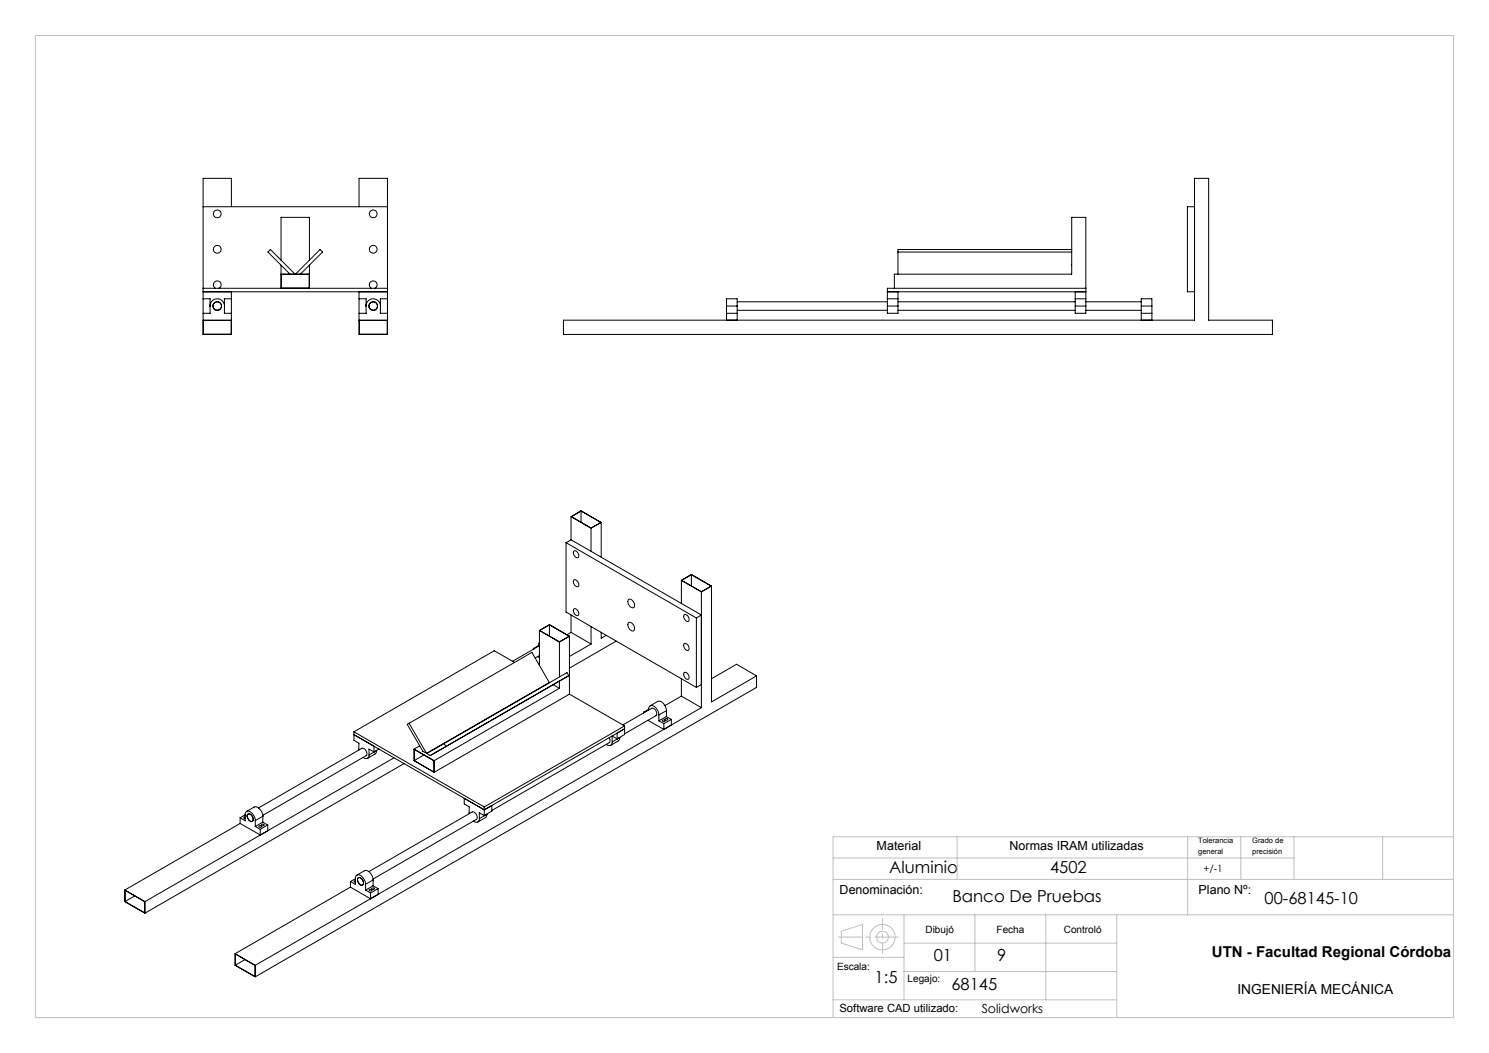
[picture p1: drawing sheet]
<svg xmlns="http://www.w3.org/2000/svg" width="420mm" height="297mm" viewBox="0 0 420 297" stroke-linecap="round" stroke-linejoin="round" font-family="sans-serif">
<g fill="none" stroke="#c0c0c0" stroke-width=".28">
<path d="M10 10h400v277h-400zM270 236v12M335 236v22M350 236v12M365 236v12M390 236v12M410 236h-175v51M235 242h130M235 248h175M235 258h175M255 258v24M275 258v16"/>
<path d="M295 258v24M315 258v29M235 270h20M237.3 262.7l6-2v7.2l-6-1.9zM255 266h60M255 274h60M235 282h80"/>
<circle cx="248.9" cy="264.3" r="3.6"/>
<circle cx="248.9" cy="264.3" r="1.67"/>
</g>
<path d="M236.4 264.3h17" fill="none" stroke="#c0c0c0" stroke-width=".28" stroke-dasharray="15.2 1.3 1.3 1.3" stroke-dashoffset="8.7"/>
<path d="M248.9 259.1v9.8" fill="none" stroke="#c0c0c0" stroke-width=".28" stroke-dasharray="15.2 1.3 1.3 1.3" stroke-dashoffset="12.3"/>
<g fill="none" stroke="#000" stroke-width=".28">
<path d="M57.3 58.3h52M65.3 58.3v-8h-8v44h8v-12M101.3 58.3v-8h8v44h-8v-12M336.9 58.3h-2v24h2M79.3 77.3h8M79.3 73.4v-12.1h8v12.1M79.3 74.8v6.5M79.3 77.4v3.8h7.9v-3.8M81.8 77.3l-6.2-6.2 .7-.7 6.9 6.9M83.3 77.3l7-6.9 .7 .7-6.3 6.2M87.3 74.8v6.5M253.3 71.1h49"/>
<path d="M302.3 70.4h-49v6.9M57.3 82.3h52M57.3 81.3h52M57.3 84.3h2l-.1 2M57.3 90.3h8M57.3 90.4h7.9v3.9h-7.9zM59.2 86.3a2.05 2.05 0 0 1 2.1-2 2.05 2.05 0 0 1 2 2M59.2 86.3l.1 2.1h-2M59.2 86.3v.1M60.8 81.3a1.09 1.09 0 0 1-.4-1.7 1.09 1.09 0 0 1 1.7 0 1.09 1.09 0 0 1-.4 1.7M63.3 86.3v2.1h2M63.3 86.3v.1"/>
<path d="M65.3 84.3h-2v2M101.3 84.3h2l-.1 2M101.3 90.3h8M101.4 90.4h7.8v3.9h-7.8zM103.2 86.3a2.05 2.05 0 0 1 2.1-2 2.05 2.05 0 0 1 2 2M103.2 86.3v.1M103.2 86.3l.1 2.1h-2M104.8 81.3a1.09 1.09 0 0 1-.4-1.7 1.09 1.09 0 0 1 1.7 0 1.09 1.09 0 0 1-.4 1.7M107.3 86.3v.1M107.3 86.3v2.1h2M109.3 84.3h-2v2M158.9 90.3h178v-40h4v40h18v4h-200z"/>
<path d="M204.9 86.3v-2h3v2M204.9 88.4h3M204.9 86.3h3M204.9 86.3v4M207.9 87.5h42.4M207.9 85.1h42.4M207.9 86.3v4M250.3 86.3v2.1h3v-2.1M250.3 82.3h56M250.3 84.3h3M250.3 86.3h3M252.3 81.3v-4h50v-16h4v25"/>
<path d="M253.3 87.5h50M253.3 85.1h50M253.3 82.3v4M303.3 86.3v2.1h3v-2.1M303.3 84.3h3M303.3 86.3h3M303.3 82.3v4M306.3 81.3h-56v5M306.3 87.5h15.6M306.3 85.1h15.6M321.9 86.3v-2h3v2M321.9 88.4h3"/>
<path d="M321.9 86.3h3M321.9 86.3v4M324.9 86.3v4M159.7 153.1l36.7 21.2M159.7 153.1v19.5l36.7 21.3M161.1 152.3l36.7 21.2-1.4 .8M161.1 152.3l-1.4 .8M161.1 145.7l5.6 3.3M161.1 145.7v6.6M161.1 145.7l2.8-1.6 5.7 3.3M161.2 145.7l2.7-1.6 5.6 3.3-2.8 1.5zM161.8 155.5a1.16 1.16 0 0 1 1.2 .3 1.16 1.16 0 0 1 .3 1.2 .71 .71 0 0 1-.8 .3 .71 .71 0 0 1-.5-.6l-.3-.8z"/>
<path d="M163.9 144.1v3.2M166.7 149v6.5M169.6 147.4l-2.9 1.6M169.6 147.4v9.8M152.2 177.8l5.6 3.3M152.2 177.8v9.9M152.2 177.8l2.8-1.6 5.6 3.3M155 176.2l-2.8 1.6 5.6 3.2M155 176.2l5.5 3.3M155 176.2v3.2M160.6 179.5l-2.8 1.6M160.6 179.5v16.3"/>
<path d="M161.1 178.4l5.6 3.2M161.1 178.4l-1.2 .6M161.1 173.5v4.9M161.8 171.8a1.16 1.16 0 0 1 1.2 .3 1.16 1.16 0 0 1 .3 1.2 .71 .71 0 0 1-.8 .3 .71 .71 0 0 1-.5-.6l-.3-.8zM161.8 163.7a1.17 1.17 0 0 1 1.2 .4 1.17 1.17 0 0 1 .1 1.3 1.31 1.31 0 0 1-1.3-1.7zM166.7 176.7v4.9M169.6 178.4v1.6l1.4-.8M177.3 175.6a1.52 1.52 0 0 1 1.4 .7 1.52 1.52 0 0 1 0 1.6 1.63 1.63 0 0 1-1.4-2.3zM177.3 169.1a1.51 1.51 0 0 1 1.4 .7 1.51 1.51 0 0 1 0 1.6 1.58 1.58 0 0 1-1.4-2.3zM192.2 163.7l2.8-1.7 5.7 3.3M192.2 163.7l5.6 3.2M192.2 163.7v6.5"/>
<path d="M192.9 173.5a1.14 1.14 0 0 1 1.2 .3 1.14 1.14 0 0 1 .2 1.2 .69 .69 0 0 1-.7 .3 .69 .69 0 0 1-.5-.7l-.3-.8zM195 165.3v-3.2l-2.7 1.6 5.5 3.2M196.4 174.3v19.6M197.8 166.9v32.7M200.6 165.3l-2.8 1.6M200.7 165.3l-2.9 1.6M200.7 165.3v32.7l12.7-7.4M145.1 186.8l-5.7-3.3-39.6 22.9M150.5 182.9v.2M150.5 182.9l.2 .1M151.7 185.2l.5 .3M151.9 182.1l-1.4 .8"/>
<path d="M152.2 181.2l-.3 1.1M152.2 184.9l-1.2 .7M152.2 182.1l-7.6 4.4M154.9 192.5l-4.9-8.5-34.6 20M154.9 192.5l-34.6 20M154.9 192.5h.1M156 193.1l1.8-1v2zM157.8 194.1l-35.4 20.5M157.8 181.1v9.8M160.6 195.8l-38.2 22M160.6 195.8l15.6 8.9M166.7 181.6l-6.1 3.6"/>
<path d="M173.8 180.8l-13.2 7.7M183.4 199.1l2.1-1.3a2.23 2.23 0 0 1 2.5 2.3v.3M192.2 196.4l-4.6 2.6M192.2 196.4l5.6 3.2M192.2 191.4v5M192.9 181.6a1.12 1.12 0 0 1 1.3 .5 1.12 1.12 0 0 1-.2 1.4 1.51 1.51 0 0 1-1.1-1.9zM192.9 189.8a1.13 1.13 0 0 1 1.2 .3 1.13 1.13 0 0 1 .2 1.2 .69 .69 0 0 1-.7 .3 .69 .69 0 0 1-.5-.6l-.3-.8zM197.8 193.1l-1.4 .8M197.8 199.6l-125.8 72.7M213.4 190.6v3.3l-141.4 81.6M213.4 190.6l-5.6-3.2-7.1 4M99.8 206.4v2.4l1.4 .8v2"/>
<path d="M99.8 206.4l36.8 21.2M104.1 212.9a.94 .94 0 0 1-.6 1.1 .94 .94 0 0 1-1.1-.4M105.5 212.1v-1.6l-5.7-3.3 36.8 21.2M105.5 212.1l-1.4-.8v1.6M106.2 211.7l-.2 .8-2.3 1.4M106.2 211.7l-2.1 1.2M106.2 211.7h.1M106.9 211.3l-1.4 .8M111.1 213.7l-70.2 40.6M114 215.4l-73.1 42.2M115.4 204l4.9 8.5M115.4 204l-.5 .3 4.4 7.6 1 .6"/>
<path d="M116.8 211.3v3.3l5.6 3.2M116.8 211.3l5.6 3.3M116.8 214.5v-3.1l5.6 3.2M116.8 214.5l5.6 3.3M118.4 210.4l-1.6 .9M119.6 212.9l-2.8 1.6M122.4 214.6v3.2M125.3 209.7l-4.9 2.8 1 .6M125.3 209.7l.5 .9-4.4 2.5M125.3 209.7l34.6-20 .5 .9-39 22.5M171.8 208.1l.3 .7-.3 .7-33.1 19.1M172.6 207.6l.1 1.7"/>
<path d="M172.7 209.3a.91 .91 0 0 1-.6 1 .91 .91 0 0 1-1.1-.4M172.7 207.6l1.4 .8v-1.6l2.1-1.2-39.6 22.8M174.8 208l-.2 .8-2.3 1.4M174.8 208h.1M175.7 204.5l8.1-4.7a1.4 1.4 0 0 1 1.2 2.1l-8.8 5.1M176.2 204.7l-39.6 22.9M176.2 204.7v2.5l-3.5 2.1M181.6 200.9v.2M181.6 200.9l.2 .1M182.8 203.2l4.5 2.5M183 200.3a.99 .99 0 0 1 .4-1.3 .99 .99 0 0 1 1.3 .4l.9 1.2 .2 1M183 200.1l-1.4 .8"/>
<path d="M185.8 201.6v1.7M185.8 203.3l1.5 .8M186.9 203.1l.7 .1a.36 .36 0 0 1-.4 .3 .36 .36 0 0 1-.3-.4zM187.3 204.1v1.6M187.6 202.7l.7 .1a.36 .36 0 0 1-.3 .4 .36 .36 0 0 1-.4-.5zM188 202.1l-2.2 1.2M188 202.1l1.4 .8M188 200.4l-2.2 1.2M188 200.4v1.7M189.4 202.9l-2.1 1.2M189.4 202.9v1.6l-2.1 1.2M67.7 230.6l1.4 .9v-1.7a1.01 1.01 0 0 1 .9-1.1 1.01 1.01 0 0 1 1.1 .7l.7 1 .2 1.1"/>
<path d="M67.7 232.3l5.7 3.2M67.7 230.6v1.7M67.7 232.3l-32.5 18.7M69.1 230.4l-.3 .2 .3 .3M69.1 229.9l-1.4 .7M69.6 228.8l2.1-1.2a2.44 2.44 0 0 1 2.5 2.6M70 229.6a1.36 1.36 0 0 1 1.1 2.1 1.45 1.45 0 0 1-1.1-2.1zM72 231.5v1.6M72 233.1l1.4 .8M72.9 227.9l29.2-16.8a1.4 1.4 0 0 1 1.2 2l-29.2 16.9M73.1 232.9l.7 .1a.36 .36 0 0 1-.4 .4 .36 .36 0 0 1-.3-.5zM73.4 233.9v1.6"/>
<path d="M73.8 232.5l.7 .1a.36 .36 0 0 1-.4 .3 .36 .36 0 0 1-.3-.4zM74.1 231.9l-2.1 1.2M74.1 231.9l1.4 .8M74.2 230.2l-2.2 1.3M74.2 230.2l-.1 1.7M75.5 232.7l-2.1 1.2M75.5 232.7v1.6l-2.1 1.2M135.2 230.9a.94 .94 0 0 1-.5 1 .94 .94 0 0 1-1.2-.3M136.6 227.6v2.4M136.6 228.4l2.1-1.2v1.6l-2.1 1.2M136.6 228.4l-5.6-3.2v1.6l1.4 .8-.1 1.9M136.6 230l-1.4-.8v1.7"/>
<path d="M137.3 229.7l-.2 .8-2.3 1.3M137.3 229.7l-2.1 1.2M137.3 229.6v.1M35.2 251l5.7 3.3M35.2 251v3.3l5.7 3.3M35.3 251.1l5.5 3.2v3.2l-5.5-3.2zM38 252.7l-2.7 1.6M40.9 254.3v3.3M98.8 248.6l1.5 .8v-1.6a.93 .93 0 0 1 .6-1 .93 .93 0 0 1 1.1 .3l.7 .9 .4 1.4M98.8 250.2l5.7 3.3M98.8 248.6v1.6M98.8 250.2l-32.5 18.8"/>
<path d="M100.3 248.4l-.5 .2 .5 .2M100.3 247.8l-1.5 .8M100.7 246.8l2.1-1.2a2.39 2.39 0 0 1 2.4 2.6M100.9 247.7a1.27 1.27 0 0 1 1.4 .4 1.27 1.27 0 0 1 .1 1.5 1.32 1.32 0 0 1-1.5-1.7zM103.1 249.4v1.7M103.1 251.1l1.4 .8M104 245.8l29.2-16.8a1.4 1.4 0 0 1 1.2 2.1l-29.2 16.8M104.1 251a.37 .37 0 0 1 .5-.2 .37 .37 0 0 1 .2 .4h-.6zM104.5 251.9v1.6M104.8 250.6a.36 .36 0 0 1 .5-.2 .36 .36 0 0 1 .2 .4l-.4 .1zM105.2 248.2l-2.1 1.2M105.2 249.8l-2.1 1.3"/>
<path d="M105.2 248.2v1.6M105.2 249.8l1.4 .8M106.6 250.6l-2.1 1.3M106.6 250.6v1.7l-2.1 1.2M66.3 269l5.7 3.3M66.3 269v3.3M66.3 272.3l5.7 3.2M66.4 269.1l5.5 3.2v3.1l-5.5-3.2M69.1 270.6l-2.7 1.6M72 272.3v3.2"/>
<circle cx="61.3" cy="60.3" r="1.1"/>
<circle cx="61.3" cy="70.3" r="1.1"/>
<circle cx="105.3" cy="70.3" r="1.1"/>
<circle cx="105.3" cy="60.3" r="1.1"/>
<circle cx="61.3" cy="86.3" r="1.2"/>
<circle cx="105.3" cy="86.3" r="1.2"/>
</g>
<g font-size="4.7">
<text x="250.8" y="246.2">Aluminio</text>
<text x="296.2" y="246.2">4502</text>
<text x="268.6" y="254.5">Banco De Pruebas</text>
<text x="356.7" y="255.1">00-68145-10</text>
<text x="263.4" y="271">01</text>
<text x="281.3" y="270.9">9</text>
<text x="246.7" y="277.2">1:5</text>
<text x="268.4" y="279.2">68145</text>
</g>
<text font-size="4.2" x="341.8" y="269.8">UTN - Facultad Regional Córdoba</text>
<text font-size="3.9" x="349" y="280.4">INGENIERÍA MECÁNICA</text>
<g font-size="3.5">
<text x="247.3" y="239.7">Material</text>
<text x="284.8" y="239.7">Normas IRAM utilizadas</text>
<text x="236.8" y="252">Denominación:</text>
<text x="338.1" y="252">Plano Nº:</text>
<text x="276.9" y="285.8">Solidworks</text>
</g>
<text font-size="3.2" x="236.8" y="285.5">Software CAD utilizado:</text>
<g font-size="2.8">
<text x="339.4" y="245.9">+/-1</text>
<text x="261.1" y="263.1">Dibujó</text>
<text x="281.1" y="263.1">Fecha</text>
<text x="300.1" y="263.1">Controló</text>
<text x="236.1" y="273.7">Escala:</text>
<text x="256" y="276.9">Legajo:</text>
</g>
<g font-size="2.1">
<text x="338" y="237.8">Tolerancia</text>
<text x="353.2" y="237.8">Grado de</text>
<text x="338" y="240.9">general</text>
<text x="353.2" y="240.9">precisión</text>
</g>
</svg>
